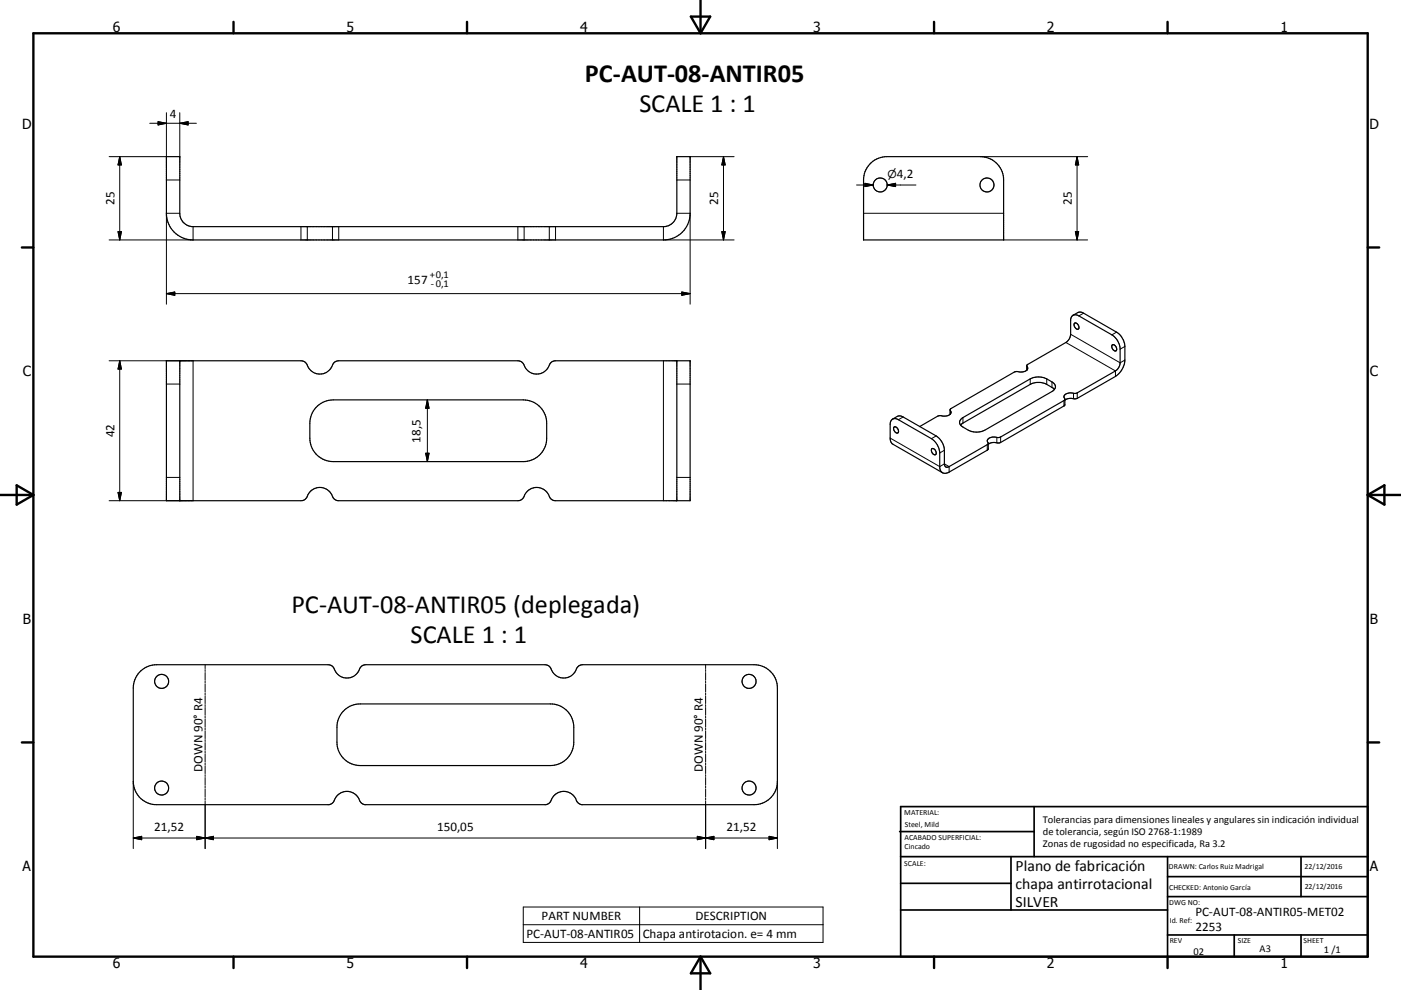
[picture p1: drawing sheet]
<svg xmlns="http://www.w3.org/2000/svg" width="420mm" height="297mm" viewBox="0 0 420 297" stroke-linecap="round" stroke-linejoin="round" font-family="sans-serif">
<g fill="none" stroke="#000" stroke-width=".36">
<path d="M49.9 47h4v17a4 4 0 0 0 4 4h141a4 4 0 0 0 4-4v-17h4v17a8 8 0 0 1-8 8h-141a8 8 0 0 1-8-8zM261.2 48.8a7.1 7.1 0 0 1 4.7-1.8h28a7 7 0 0 1 7 7v18h-42v-18a6.9 6.9 0 0 1 2.3-5.2zM321.7 94.6l.5-.2 .9 .2 10.3 5.9a5.4 5.4 0 0 1 2.4 4.3v4a3.1 3.1 0 0 1-1.4 2.5l-11.6 6.7h-.7a2.46 2.46 0 0 0-3.1 1l.3 .7-.2 2-19.1 11-.9 .2a3.1 3.1 0 0 0-2.8 .4M321.7 94.6l1.7-.9 1.1 .1 10.3 5.8a5.5 5.5 0 0 1 2.4 4.3v4.1a6.4 6.4 0 0 1-2.8 4.9l-11.4 6.6-1.2 .1a3 3 0 0 0-2.5 .5M321.7 94.6l-.5 .6-.2 .6v4.5a3.1 3.1 0 0 1-1.4 2.4l-11.5 6.6-.3 .4M322.1 97.1a1.04 1.04 0 0 1 1.2 .4 1.04 1.04 0 0 1-.2 1.3 1.4 1.4 0 0 1-1-1.7zM49.9 108.2h40.3a2.58 2.58 0 0 1 2.4 2.2 4.1 4.1 0 0 0 4.1 1.8 4.1 4.1 0 0 0 3.3-3.2l.7-.6 .9-.2h53.7a2.58 2.58 0 0 1 2.3 2.2 4.1 4.1 0 0 0 4.1 1.8 4.1 4.1 0 0 0 3.3-3.2l.7-.6 .9-.2h40.3v42h-40.3a2.57 2.57 0 0 1-2.4-2.2 4.1 4.1 0 0 0-4.1-1.7 4.1 4.1 0 0 0-3.3 3.1l-.7 .6-.8 .2h-53.7a2.58 2.58 0 0 1-2.4-2.2 4.1 4.1 0 0 0-4.1-1.7 4.1 4.1 0 0 0-3.3 3.1l-.7 .6-.9 .2h-40.3zM53.9 108.2v42M202.9 108.2v42M307.8 109.7a.98 .98 0 0 1 .1 1.4M307.8 109.7v1.4M307.9 111.1a4.2 4.2 0 0 1-3.3 .4l-19.5 11.1-.3 .3a1.1 1.1 0 0 1 .2 1.3 1.1 1.1 0 0 1-1.1 .6h-2.8l-5.4 3.2"/>
<path d="M316.1 116.8l-2.3-1.5a5.4 5.4 0 0 0-4.9 0l-20.2 11.6-.7 .6M319.3 119.8l-.3 .4-19 10.9-.9 .2a2.13 2.13 0 0 0-3.1 1.1l.3 .6-.2 .3-11.5 6.7a.86 .86 0 0 1-1 .1 .86 .86 0 0 1-.5-.9v-4.1a5.5 5.5 0 0 0-2.4-4.3l-10.6-6h-.8l-1.7 .9M333.5 103.5a1.11 1.11 0 0 1 1.1 .6 1.11 1.11 0 0 1-.2 1.2 1.32 1.32 0 0 1-.9-1.8zM95.2 121.8a7.2 7.2 0 0 1 4.7-1.8h57a7 7 0 0 1 7 7v4.5a7 7 0 0 1-7 7h-57a7 7 0 0 1-7-7v-4.5a7.1 7.1 0 0 1 2.3-5.2zM267.6 125.7l.8-.1 .6 .2 10.2 5.8a5.5 5.5 0 0 1 2.5 4.3v4.5a1.69 1.69 0 0 0 1 1.5 1.69 1.69 0 0 0 1.9-.3l11.4-6.5 .3-.5v-1.6M267.6 125.7l-.5 .7-.2 1v4.4l.6 1.3 15 8.7M268.1 128.1a1.1 1.1 0 0 1 1.1 .6 1.1 1.1 0 0 1-.2 1.2 1.29 1.29 0 0 1-.9-1.8zM279.4 134.6a1.1 1.1 0 0 1 1.1 .6 1.1 1.1 0 0 1-.2 1.3 1.31 1.31 0 0 1-.9-1.9zM284.8 123v1.3M288.2 125.7l20.7-12a5.6 5.6 0 0 1 4.9 0l1.6 .9a1.51 1.51 0 0 1 1 1.4 1.51 1.51 0 0 1-1 1.5l-20.1 11.6a5.6 5.6 0 0 1-5 0l-1.6-1a1.42 1.42 0 0 1-.5-2.4zM41.8 201.7a7 7 0 0 1 5.2-2.3h51.4a2.11 2.11 0 0 1 2 1.8 4.1 4.1 0 0 0 4.2 2.2 4.1 4.1 0 0 0 3.5-3.2l.7-.6 .9-.2h53.7a2.58 2.58 0 0 1 2.3 2.2 4.1 4.1 0 0 0 4.2 1.7 4.1 4.1 0 0 0 3.2-3.1l.7-.6 .9-.2h51.4a7 7 0 0 1 7 7v28a7 7 0 0 1-7 7h-51.7a2.75 2.75 0 0 1-2-2.2 4.1 4.1 0 0 0-4.2-1.7 4.1 4.1 0 0 0-3.2 3.1l-1.3 .8h-54.3a2.77 2.77 0 0 1-2.1-2.2 4.1 4.1 0 0 0-4.1-1.7 4.1 4.1 0 0 0-3.2 3.1l-1.3 .8h-51.7a7 7 0 0 1-7-7v-28a7.1 7.1 0 0 1 1.8-4.7zM102.9 213.4a6.8 6.8 0 0 1 5.1-2.2h57a7 7 0 0 1 7 7v4.5a7 7 0 0 1-7 7h-57a7 7 0 0 1-7-7v-4.5a6.9 6.9 0 0 1 1.9-4.8z"/>
<circle cx="263.9" cy="55.5" r="2.11"/>
<circle cx="295.9" cy="55.5" r="2.1"/>
<circle cx="48.5" cy="204.4" r="2.09"/>
<circle cx="224.6" cy="204.4" r="2.1"/>
<circle cx="48.5" cy="236.4" r="2.1"/>
<circle cx="224.6" cy="236.4" r="2.09"/>
</g>
<g fill="none" stroke="#000" stroke-width=".3">
<path d="M44.9 37h14M47.4 36.5l2.5 .5-2.5 .5zM49.9 33.8v13.2h-17.2M53.9 37l2.5-.5v1zM53.9 33.8v13.2M35.9 47l.5 2.5h-1zM35.9 47v25M49.9 54h4M202.9 54h4M206.9 47h13.2M216.9 47l.5 2.5h-1zM216.9 47v25"/>
<path d="M256.8 55.5h5M259.3 55l2.5 .5-2.5 .5zM266 55.5h8.6M266 55.5l2.5-.5v1zM293.9 47h32.2M322.9 47v25M322.9 47l.5 2.5h-1zM35.4 69.5h1l-.5 2.5zM53.9 64h-4v27.3M57.9 68v4h-25.2M90.2 68v4M92.1 68v4"/>
<path d="M99.7 68v4M101.6 68v4M155.3 68v4M157.1 68v4M164.7 68v4M166.6 68v4M198.9 68v4h21.2M202.9 64h4v27.3M216.4 69.5h1l-.5 2.5zM258.9 64h42M300.9 72h25.2M322.4 69.5h1l-.5 2.5z"/>
<path d="M49.9 88.1h157M49.9 88.1l2.5-.5v1zM204.4 87.6l2.5 .5-2.5 .5zM324.9 94l-1.5 .8M334.8 99.6l-1.4 .9M32.7 108.2h25.2v42h-25.2M35.9 108.2v42M35.9 108.2l.5 2.5h-1zM49.9 115.2h4M128.1 120v18.5M128.1 120l.5 2.5h-1zM198.9 108.2v42"/>
<path d="M202.9 115.2h4M307.9 110v1M308.9 113.7v1.6M313.8 113.7v1.6M315.4 114.6v1.6M319.6 102.7l14.8 8.6v1.6M321 100.3l14.8 8.5 1.4-.8M321.8 118v1.6M323 117.9v1.6M337.2 103.9l-1.4 .9M127.6 136h1l-.5 2.5zM266.9 131.4l14.8 8.6 1.4-.8 1.5 .8v1.6"/>
<path d="M270.8 125.1l-1.5 .8M280.7 130.8l-1.5 .8M283.1 135.1l-1.4 .8M284.9 123.2v1M288.7 125.3v1.6M296 133.4v1.7M298.9 131.2v1.6M300 131.1v1.6M319 120.2v1.6M35.4 147.7h1l-.5 2.5zM49.9 143.2h4M202.9 143.2h4"/>
<path d="M61.5 199.4v1.2M211.6 199.4v1.2M61.5 200.9v.6M61.5 201.8v2.3M61.5 204.4v.6M61.5 205.3v2.3M61.5 207.9v.6M61.5 208.7v2.4M61.5 211.4v.6M61.5 212.2v2.4M61.5 214.9v.6M61.5 215.8v2.3"/>
<path d="M61.5 218.4v.6M61.5 219.3v2.3M211.6 200.9v.6M211.6 201.8v2.3M211.6 204.4v.6M211.6 205.3v2.3M211.6 207.9v.6M211.6 208.7v2.4M211.6 211.4v.6M211.6 212.2v2.4M211.6 214.9v.6M211.6 215.8v2.3"/>
<path d="M211.6 218.4v.6M211.6 219.3v2.3M40 234.4v20.2M61.5 221.9v.6M61.5 222.8v2.3M61.5 225.4v.6M61.5 226.2v2.4M61.5 228.9v.6M61.5 229.8v2.3M61.5 232.4v.5M61.5 233.3v2.3M61.5 235.9v.6"/>
<path d="M61.5 236.8v2.3M61.5 239.4v.6M211.6 221.9v.6M211.6 222.8v2.3M211.6 225.4v.6M211.6 226.2v2.4M211.6 228.9v.6M211.6 229.8v2.3M211.6 232.4v.5M211.6 233.3v2.3M211.6 235.9v.6M211.6 236.8v2.3"/>
<path d="M211.6 239.4v.6M233.1 234.4v20.2M40 251.4h193.1M40 251.4l2.5-.5v1zM59 250.9l5 1v-1l-5 1zM61.5 240.3v14.3M209.1 250.9l4.9 1v-1l-4.9 1zM211.6 240.3v14.3M230.6 250.9l2.5 .5-2.5 .5zM156.9 272.1h89.9v10.6h-89.9zM156.9 277.4h89.9M191.8 272.1v10.6"/>
</g>
<g fill="none" stroke="#000" stroke-width=".71">
<path d="M10 10h400v277h-400zM70 6.6v3.4M140 6.6v3.4M207.1 5h5.8l-2.9 5zM210 0v10M280 6.6v3.4M350 6.6v3.4M6.6 74.2h3.4M410 74.2h3.5M0 148.5h10M5 145.6l5 2.9-5 2.9zM410 148.5h10.1"/>
<path d="M410 148.5l5.1-2.9v5.8zM6.6 222.7h3.4M410 222.7h3.5M70 287v3.4M140 287v3.4M210 287v10M210 287l2.9 5h-5.8zM280 287v3.4M350 287v3.4"/>
</g>
<g fill="none" stroke="#000" stroke-width=".51">
<path d="M269.7 249.5h40.3M270 242h140v45h-140zM270 257h140M303.1 257v16M310 242v15M350 257v30M390.1 257v12M270 265h33.1M270 273h80M350 269h60M350 263h60M350 280.5h60"/>
<path d="M370 280.5v6.5M390.1 280.5v6.5"/>
</g>
<g fill="#000" stroke="#000" stroke-width=".3">
<path d="M47.4 36.5l2.5 .5-2.5 .5zM53.9 37l2.5-.5v1zM35.9 47l.5 2.5h-1zM216.9 47l.5 2.5h-1zM259.3 55l2.5 .5-2.5 .5zM266 55.5l2.5-.5v1zM322.9 47l.5 2.5h-1zM35.4 69.5h1l-.5 2.5zM216.4 69.5h1l-.5 2.5zM322.4 69.5h1l-.5 2.5zM49.9 88.1l2.5-.5v1zM204.4 87.6l2.5 .5-2.5 .5z"/>
<path d="M35.9 108.2l.5 2.5h-1zM127.6 136h1l-.5 2.5zM128.1 120l.5 2.5h-1zM35.4 147.7h1l-.5 2.5zM40 251.4l2.5-.5v1zM59 250.9l2.5 .5-2.5 .5zM61.5 251.4l2.5-.5v1zM209.1 250.9l2.5 .5-2.5 .5zM211.6 251.4l2.4-.5v1zM230.6 250.9l2.5 .5-2.5 .5z"/>
</g>
<g font-size="7.9">
<text x="175.3" y="24.6">PC-AUT-08-ANTIR05</text>
<text x="191.7" y="33.5">SCALE 1 : 1</text>
<text x="87.4" y="184">PC-AUT-08-ANTIR05 (deplegada)</text>
<text x="123.1" y="193">SCALE 1 : 1</text>
</g>
<g font-size="4.7">
<text x="304.5" y="261.2">Plano de fabricación</text>
<text x="304.5" y="266.6">chapa antirrotacional</text>
<text x="304.5" y="272">SILVER</text>
</g>
<g font-size="4.2">
<text x="33.9" y="9.6">6</text>
<text x="103.9" y="9.6">5</text>
<text x="173.9" y="9.6">4</text>
<text x="243.8" y="9.6">3</text>
<text x="313.9" y="9.6">2</text>
<text x="383.9" y="9.6">1</text>
<text x="6.7" y="38.7">D</text>
<text x="410.5" y="38.7">D</text>
<text x="6.9" y="112.9">C</text>
<text x="410.7" y="112.9">C</text>
<text x="6.9" y="187.1">B</text>
<text x="410.7" y="187.1">B</text>
<text x="6.8" y="261.4">A</text>
<text x="410.7" y="261.4">A</text>
<text x="33.9" y="290.4">6</text>
<text x="103.9" y="290.4">5</text>
<text x="173.9" y="290.4">4</text>
<text x="243.8" y="290.4">3</text>
<text x="313.9" y="290.4">2</text>
<text x="383.9" y="290.4">1</text>
</g>
<g font-size="3.9">
<text x="50.9" y="35.5">4</text>
<text x="268.9" y="53.3">4,2</text>
<text x="34.4" y="61.5" transform="rotate(-90 34.4 61.5)">25</text>
<text x="215.3" y="61.5" transform="rotate(-90 215.3 61.5)">25</text>
<text x="321.3" y="61.5" transform="rotate(-90 321.3 61.5)">25</text>
<text x="122.2" y="85.3">157</text>
<text x="34.4" y="131.2" transform="rotate(-90 34.4 131.2)">42</text>
<text x="126.1" y="132.8" transform="rotate(-90 126.1 132.8)">18,5</text>
<text x="60.7" y="231.6" transform="rotate(-90 60.7 231.6)">DOWN 90° R4</text>
<text x="210.7" y="231.6" transform="rotate(-90 210.7 231.6)">DOWN 90° R4</text>
<text x="46.2" y="249.3">21,52</text>
<text x="131.1" y="249.3">150,05</text>
<text x="217.8" y="249.3">21,52</text>
<text x="358.4" y="274.9">PC-AUT-08-ANTIR05-MET02</text>
<text x="157.8" y="281.3">PC-AUT-08-ANTIR05</text>
<text x="162.4" y="276">PART NUMBER</text>
<text x="192.7" y="281.4">Chapa antirotacion. e= 4 mm</text>
<text x="208.5" y="276">DESCRIPTION</text>
<text x="358.4" y="279.4">2253</text>
</g>
<text font-size="3.3" x="266.1" y="53.3">⌀</text>
<g font-size="3.1">
<text x="128.9" y="83.5">+0,1</text>
<text x="129.2" y="86.1">-0,1</text>
<text x="312.7" y="246.8">Tolerancias para dimensiones lineales y angulares sin indicación individual</text>
<text x="312.7" y="250.4">de tolerancia, según ISO 2768-1:1989</text>
<text x="312.7" y="254">Zonas de rugosidad no especificada, Ra 3.2</text>
<text x="357.8" y="286.5">02</text>
<text x="377.6" y="285.6">A3</text>
<text x="396.9" y="285.9">1 /1</text>
</g>
<g font-size="2.4">
<text x="271.1" y="244.4">MATERIAL:</text>
<text x="271.2" y="252">ACABADO SUPERFICIAL:</text>
<text x="271.3" y="248">Steel, Mild</text>
<text x="271.2" y="254.7">Cincado</text>
<text x="271.1" y="259.7">SCALE:</text>
<text x="350.4" y="260.8">DRAWN: Carlos Ruiz Madrigal</text>
<text x="391.1" y="260.6">22/12/2016</text>
<text x="350.5" y="267">CHECKED: Antonio García</text>
<text x="391.2" y="266.7">22/12/2016</text>
<text x="350.5" y="271.4">DWG NO:</text>
<text x="350.7" y="276.9">Id. Ref:</text>
<text x="350.7" y="282.8">REV</text>
<text x="371.1" y="282.9">SIZE</text>
<text x="390.8" y="283">SHEET</text>
</g>
</svg>
